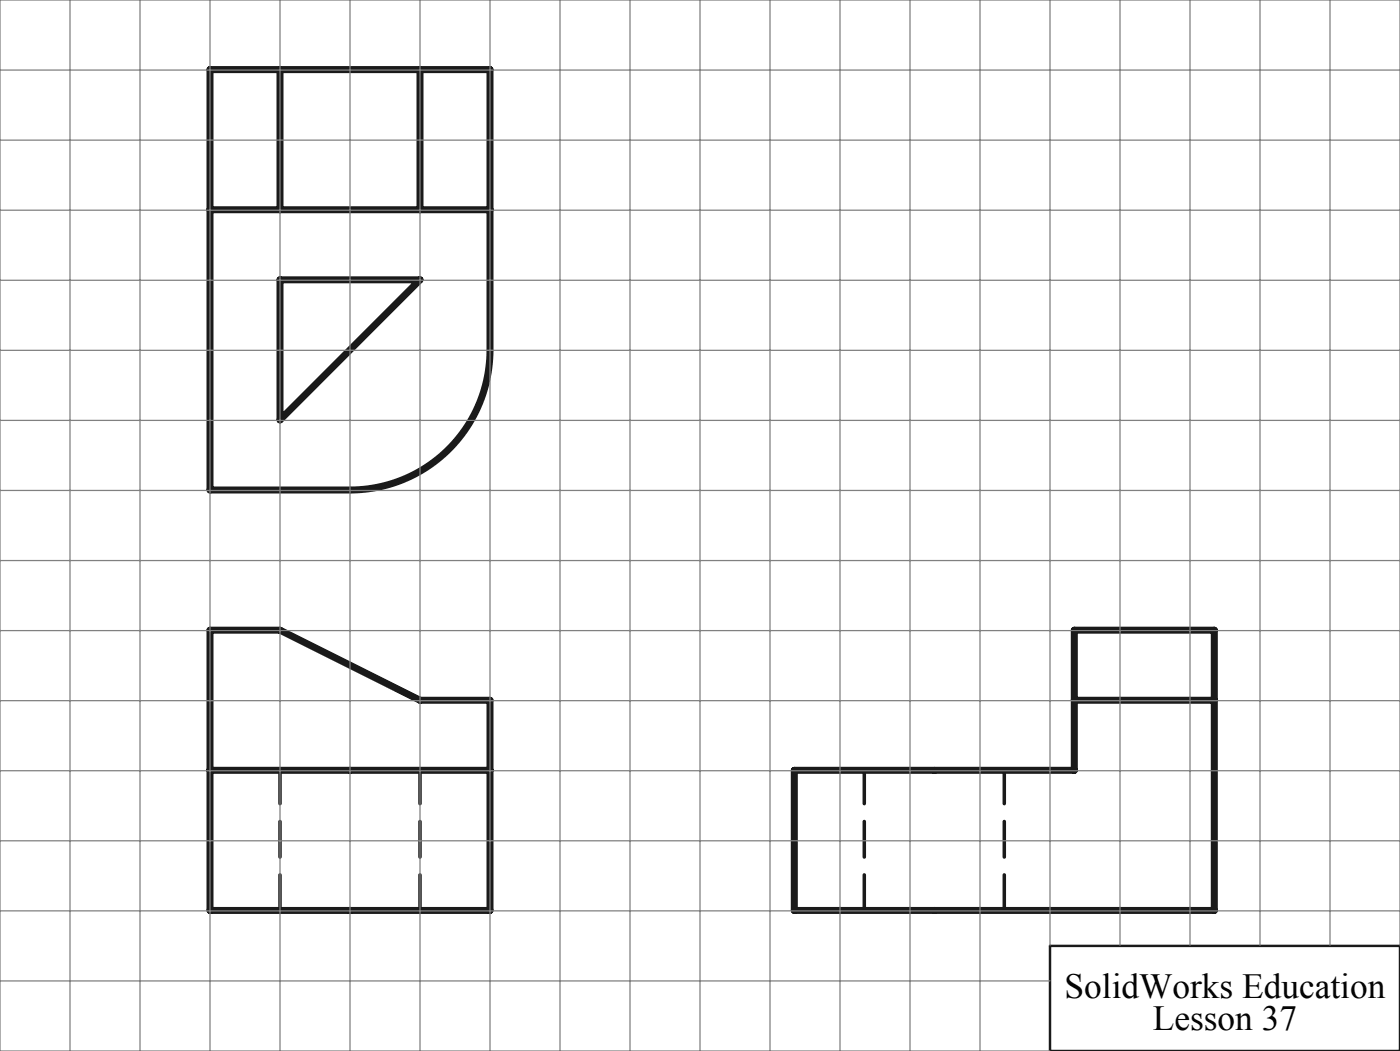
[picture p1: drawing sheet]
<svg xmlns="http://www.w3.org/2000/svg" width="200mm" height="150mm" viewBox="0 0 200 150" stroke-linecap="round" stroke-linejoin="round" font-family="sans-serif">
<path d="M70 49.9a20 20 0 0 1-20 20" fill="none" stroke="#191924" stroke-width="1" stroke-linecap="butt"/>
<path d="M150 135h50v15h-50z" fill="none" stroke="#191924" stroke-width=".35"/>
<path d="M40 129.9v-20M60 129.9v-20M123.5 129.9v-20M143.5 129.9v-20" fill="none" stroke="#191924" stroke-width=".5" stroke-dasharray="5.1 2.5"/>
<path d="M40 9.9v20M60 9.9v20M30 29.9h40M40 39.9h20l-20 20zM70 49.9v-40h-40v60h20M30 89.9h10l20 10h10v30h-40zM153.5 99.9h20M30 109.9h40M113.5 109.9h40v-20h20v40h-60z" fill="none" stroke="#191924" stroke-width="1"/>
<g fill="none" stroke="#808080" stroke-width=".18">
<path d="M0 10h200M10 0v150M20 0v150M30 0v150M40 0v150M50 0v150M60 0v150M70 0v150M80 0v150M90 0v150M100 0v150M110 0v150"/>
<path d="M120 0v150M130 0v150M140 0v150M150 0v134.9M160 0v134.9M170 0v134.9M180 0v134.9M190 0v134.9M0 30h200M0 20h200M0 50h200M0 40h200"/>
<path d="M0 70h200M0 60h200M0 90h200M0 80h200M0 110h200M0 100h200M0 130h200M0 120h200M200 134.9v-134.9h-200v150h150M0 140h150"/>
</g>
<g font-size="5">
<text x="152.1" y="142.4">SolidWorks Education</text>
<text x="164.7" y="147">Lesson 37</text>
</g>
</svg>
